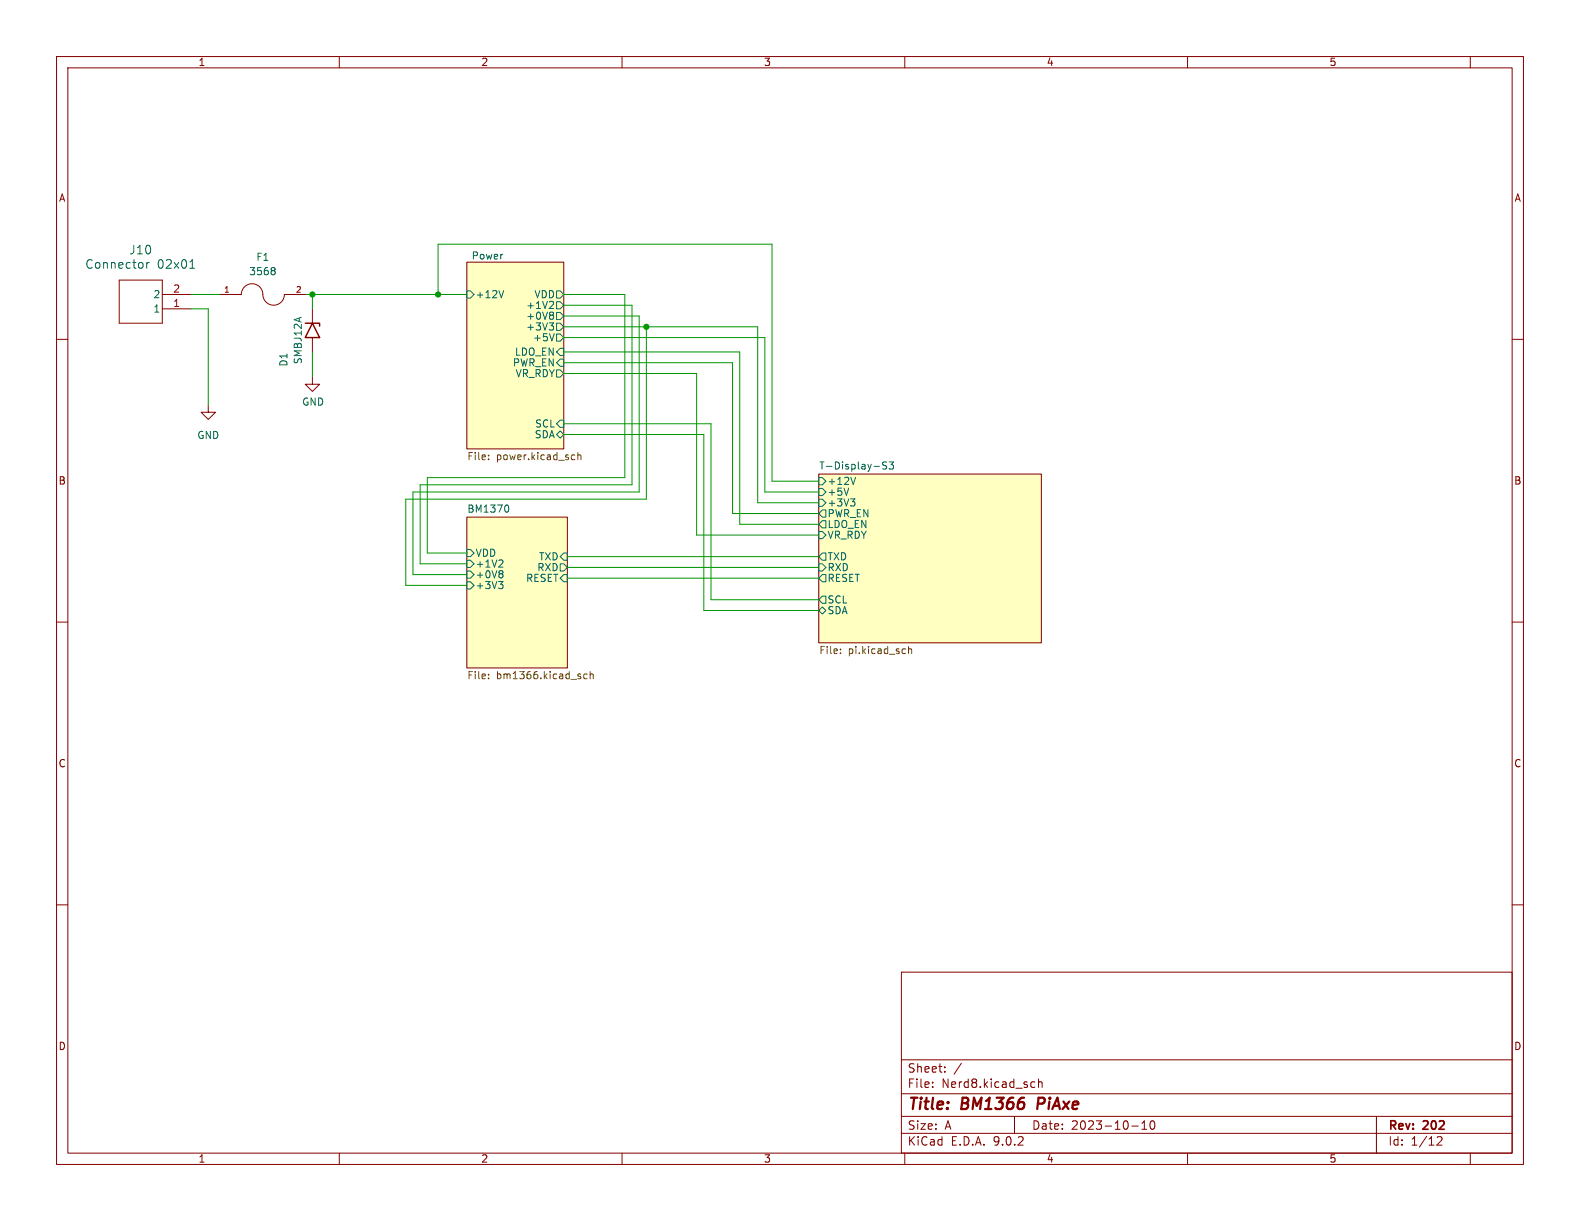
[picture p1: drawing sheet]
<svg xmlns="http://www.w3.org/2000/svg" width="279mm" height="216mm" viewBox="0 0 279 216" stroke-linecap="round" stroke-linejoin="round" font-family="sans-serif">
<g fill="none" stroke="#840000" stroke-width=".18">
<path d="M10 10h259.4v195.9h-259.4zM12 12h255.4v191.9h-255.4zM60 10v2M110 10v2M160 10v2M210 10v2M260 10v2M21.1 49.5h7.6v7.7h-7.6zM28.7 54.6h5.1M28.7 52.1h5.1M38.9 52.1h3.8a1.93 1.93 0 0 1 2.1-1.9 1.93 1.93 0 0 1 1.7 2.2 1.9 1.9 0 0 0 2.1 1.6 1.9 1.9 0 0 0 1.7-1.9h3.8M55.2 54.6v2.6"/>
<path d="M55.2 59.7v2.5M82.5 46.4h17.2v33h-17.2zM10 60h2M36.8 71.6v1.3h1.3l-1.3 1.3-1.2-1.3h1.2M55.2 66.7v1.2h1.3l-1.3 1.3-1.2-1.3h1.2M267.4 60h2M82.5 91.4h17.8v26.7h-17.8zM144.8 83.8h39.3v29.9h-39.3zM10 110h2M267.4 110h2M10 160h2M159.4 171.9h108v32h-108z"/>
<path d="M267.4 160h2M159.4 197.4h108M159.4 193.4h108M159.4 187.4h108M164.9 192.1v.2M164.9 191.4v.1M167.1 189.4v.2M167.1 188.7v.1M170 188l-1.3 1.9M179.4 197.4v3M182.6 191.3l.4 .1M183 192.2l-.4 .1"/>
<path d="M183.6 191.4l.3-.1 .3 .1 .1 .9M183.6 190.8v1.5M200.1 199.1h1.2M201.9 199.7h.9M201.9 198.6l.5-.4v1.5M203.5 198.3l.2-.1a.81 .81 0 0 1 .6 .6 .81 .81 0 0 1-.3 .8l-.1 .1a.81 .81 0 0 1-.4-1.4zM243.4 197.4v6.5M60 203.9v2M110 203.9v2M159.4 200.4h108M160 203.9v2M210 203.9v2"/>
<path d="M254.1 201.1l.6-.1 .2 .1 .1 .3-.9 1.1h.9M260 203.9v2"/>
</g>
<path d="M183.7 194.1l-.3 2" fill="none" stroke="#840000" stroke-width=".4"/>
<g fill="#ffffc2" stroke="#ffffc2" stroke-width=".18">
<path d="M82.5 46.4h17.2v33h-17.2z"/>
<path d="M82.5 91.4h17.8v26.7h-17.8z"/>
<path d="M144.8 83.8h39.3v29.9h-39.3z"/>
</g>
<g fill="none" stroke="#006464" stroke-width=".18">
<path d="M25.9 46.4v1M26.4 46.4l-.3 .1-.2 .2M33.6 47.4h.8M33.9 46.1l.1-.2v1.5M48.4 47.3l.3 .3-.3 .3 .3 .2v.2l-.3 .3M82.5 51.4h.7l.6 .7-.6 .6h-.7zM89.1 51.4l-.5 1.2M97.1 57.1h.8l-.4 .5M97.7 57.6l.2 .2v.3l-.2 .3M97.7 55.2l.2 .2-.2 .3 .2 .3v.2l-.2 .3M97.9 53.5l-.1 .3-.7 .8h.8M98 59l-.4 1.3"/>
<path d="M98.4 51.4h.7l.6 .7-.6 .6h-.7zM98.4 57.2h.7l.6 .6-.6 .6h-.7zM98.4 53.3h.7l.6 .7-.6 .6h-.7zM98.4 55.2h.7l.6 .7-.6 .6h-.7zM98.4 59.1h.7l.6 .6-.6 .6h-.7zM98.4 76.8l.7-.6 .6 .6-.6 .7zM98.4 65.4h.7l.6 .6-.6 .7h-.7zM99.1 74.3h.6v1.3h-.6l-.7-.7zM99.1 61.6h.6v1.3h-.6l-.7-.7zM99.1 63.5h.6v1.3h-.6l-.7-.7zM82.5 97.2h.7l.6 .6-.6 .6h-.7zM82.5 99.1h.7l.6 .6-.6 .6h-.7z"/>
<path d="M88.7 99l.2 .2v.3l-.7 .8h.7M89.7 89.3a.79 .79 0 0 1 0 1.3M99.1 99.7h.6l.6 .6-.6 .7h-.6zM99.7 97.8h.6v1.3h-.6l-.6-.7zM144.8 88.3h.6l.6 .6-.6 .6h-.6zM144.8 99.7h.6l.6 .6-.6 .7h-.6zM144.8 84.5h.6l.6 .6-.6 .6h-.6zM144.8 86.4h.6l.6 .6-.6 .6h-.6zM144.8 94h.6l.6 .6-.6 .7h-.6zM145.4 97.8h.6v1.3h-.6l-.6-.7zM145.4 92.1h.6v1.2h-.6l-.6-.6zM145.4 90.2h.6v1.2h-.6l-.6-.6z"/>
<path d="M150.1 86.3l-.4 1.3M150.4 88.2h.8l-.4 .5M150.9 88.7l.3 .2v.3l-.3 .3M151.3 84.4l-.4 1.3M156.8 81.7h-.5l-.2 .1v.4l.6 .2 .1 .3-.2 .2h-.5M157.2 81.7h.8l-.4 .5 .3 .1v.5l-.1 .1-.6-.1M82.5 101h.7l.6 .6-.6 .6h-.7zM82.5 102.9h.7l.6 .6-.6 .6h-.7zM88.2 102.8h.7l-.4 .5M88.7 100.9l.2 .3-.2 .3 .2 .2v.2l-.2 .3M88.7 103.3l.2 .2v.3l-.2 .3M99.7 101.6h.6v1.3h-.6l-.6-.7z"/>
<path d="M145.4 101.6h.6v1.3h-.6l-.6-.7zM145.4 105.4h.6v1.3h-.6l-.6-.7zM145.4 107.3l.6 .7-.6 .6-.6-.6z"/>
</g>
<g fill="none" stroke="#725600" stroke-width=".18">
<path d="M86.4 81.2v.1M86.4 80.5v.1M101.3 80.4l.3 .1M101.6 81.2l-.3 .1M102.2 80.6l.2-.2 .3 .1v.8M102.2 80v1.3M86.4 119.2v.2M86.4 119.9v.1M103.8 119.2h-.3l-.3 .2 .1 .6h.5M104.4 119.3l.1-.1h.3l.1 .8M104.4 118.7v1.3M148.6 115.5v.1"/>
<path d="M148.6 114.8v.1M160.7 114.3v1.3M160.7 114.8l.1-.1 .3 .1 .1 .8"/>
</g>
<path d="M54 57.2h2.5v.5M55.2 57.2l1.3 2.5h-2.5z" fill="none" stroke="#840000" stroke-width=".25"/>
<g fill="none" stroke="#009600" stroke-width=".18">
<path d="M33.8 52.1h5.1M33.8 54.6h3v17M54.1 52.1h28.4M55.2 52.1v2.5M77.5 52.1v-8.9h59v41.9h8.3M99.7 52.1h10.8v32.4h-34.9v13.3h6.9M99.7 54h12.1v31.7h-37.5v14h8.2M99.7 55.9h13.3v31.1h-40v14.6h9.5M99.7 59.7h35.6v27.3h9.5M99.7 57.8h34.3v31.1h10.8M114.3 57.8v30.5h-42.5v15.2h10.7M55.2 62.2v4.5"/>
<path d="M99.7 74.9h26v31.1h19.1M99.7 64.1h29.8v26.7h15.3M99.7 62.2h31.1v30.5h14M99.7 66h23.5v28.6h21.6M99.7 76.8h24.8v31.2h20.3M100.3 98.4h44.5M100.3 100.3h44.5M100.3 102.2h44.5"/>
</g>
<g fill="#009600" stroke="#009600" stroke-width=".18">
<circle cx="77.5" cy="52.1" r=".46"/>
<circle cx="55.2" cy="52.1" r=".46"/>
<circle cx="114.3" cy="57.8" r=".46"/>
</g>
<g font-size="2.8" fill="#840000">
<text x="160.4" y="196.8">Title:</text>
<text x="170.1" y="196.8">BM1366</text>
<text x="184.3" y="196.8">PiAxe</text>
</g>
<g font-size="2.1" fill="#006464">
<text x="15" y="47.7">Connector</text>
<text x="22.8" y="45.2">J10</text>
<text x="27.8" y="47.7">02x01</text>
</g>
<g font-size="2.1" fill="#840000">
<text x="160.4" y="189.9">Sheet:</text>
<text x="160.4" y="192.6">File:</text>
<text x="166.5" y="192.6">Nerd8.kicad_sch</text>
<text x="160.4" y="202.8">KiCad</text>
<text x="160.4" y="200">Size:</text>
<text x="167.1" y="200">A</text>
<text x="168.1" y="202.8">E.D.A.</text>
<text x="175.7" y="202.8">9.0.2</text>
<text x="182.4" y="200">Date:</text>
<text x="189.4" y="200">2023-10-10</text>
<text x="245.4" y="200.2">Rev:</text>
<text x="245.4" y="202.8">Id:</text>
<text x="249.5" y="202.8">1/12</text>
<text x="251.8" y="200.2">202</text>
</g>
<g font-size="1.8" fill="#840000">
<text x="35" y="11.9">1</text>
<text x="85" y="11.9">2</text>
<text x="135" y="11.9">3</text>
<text x="185" y="11.9">4</text>
<text x="235" y="11.9">5</text>
<text x="10.3" y="35.9">A</text>
<text x="267.7" y="35.9">A</text>
<text x="10.3" y="85.9">B</text>
<text x="267.7" y="85.9">B</text>
<text x="10.3" y="135.9">C</text>
<text x="267.7" y="135.9">C</text>
<text x="10.3" y="185.9">D</text>
<text x="267.7" y="185.9">D</text>
<text x="35" y="205.8">1</text>
<text x="85" y="205.8">2</text>
<text x="135" y="205.8">3</text>
<text x="185" y="205.8">4</text>
<text x="235" y="205.8">5</text>
</g>
<g font-size="1.8" fill="#006464">
<text x="45.2" y="46.3">F1</text>
<text x="83.3" y="46">Power</text>
<text x="27" y="52.9">2</text>
<text x="44" y="48.9">3568</text>
<text x="84" y="52.9">+12V</text>
<text x="94.4" y="52.9">VDD</text>
<text x="27" y="55.5">1</text>
<text x="93" y="58.6">+3V3</text>
<text x="93" y="54.8">+1V2</text>
<text x="93" y="56.7">+0V8</text>
<text x="51" y="64.9" transform="rotate(-90 51 64.9)">D1</text>
<text x="53.6" y="64.5" transform="rotate(-90 53.6 64.5)">SMBJ12A</text>
<text x="90.6" y="65">PWR_EN</text>
<text x="91" y="63.1">LDO_EN</text>
<text x="94.2" y="60.6">+5V</text>
<text x="53.3" y="71.9">GND</text>
<text x="91.1" y="66.9">VR_RDY</text>
<text x="34.8" y="77.8">GND</text>
<text x="94.5" y="77.7">SDA</text>
<text x="94.5" y="75.8">SCL</text>
<text x="144.8" y="83.1">T-Display-S3</text>
<text x="146.2" y="89.8">+3V3</text>
<text x="146.2" y="86">+12V</text>
<text x="146.2" y="87.9">+5V</text>
<text x="82.5" y="90.7">BM1370</text>
<text x="146.2" y="93.6">LDO_EN</text>
<text x="146.2" y="95.5">VR_RDY</text>
<text x="146.2" y="91.7">PWR_EN</text>
<text x="84" y="98.7">VDD</text>
<text x="84" y="100.6">+1V2</text>
<text x="94.9" y="101.2">RXD</text>
<text x="95.2" y="99.3">TXD</text>
<text x="146.2" y="101.2">RXD</text>
<text x="146.2" y="99.3">TXD</text>
<text x="84" y="102.5">+0V8</text>
<text x="84" y="104.4">+3V3</text>
<text x="92.9" y="103.1">RESET</text>
<text x="146.2" y="103.1">RESET</text>
<text x="146.2" y="106.9">SCL</text>
<text x="146.2" y="108.8">SDA</text>
</g>
<g font-size="1.8" fill="#a90000">
<text x="30.5" y="51.8">2</text>
<text x="30.5" y="54.4">1</text>
</g>
<g font-size="1.8" fill="#725600">
<text x="82.5" y="81.7">File:</text>
<text x="87.8" y="81.7">power.kicad_sch</text>
<text x="144.8" y="116">File:</text>
<text x="150" y="116">pi.kicad_sch</text>
<text x="82.5" y="120.4">File:</text>
<text x="87.8" y="120.4">bm1366.kicad_sch</text>
</g>
<g font-size="1.4" fill="#a90000">
<text x="39.5" y="51.8">1</text>
<text x="52.2" y="51.8">2</text>
</g>
</svg>
